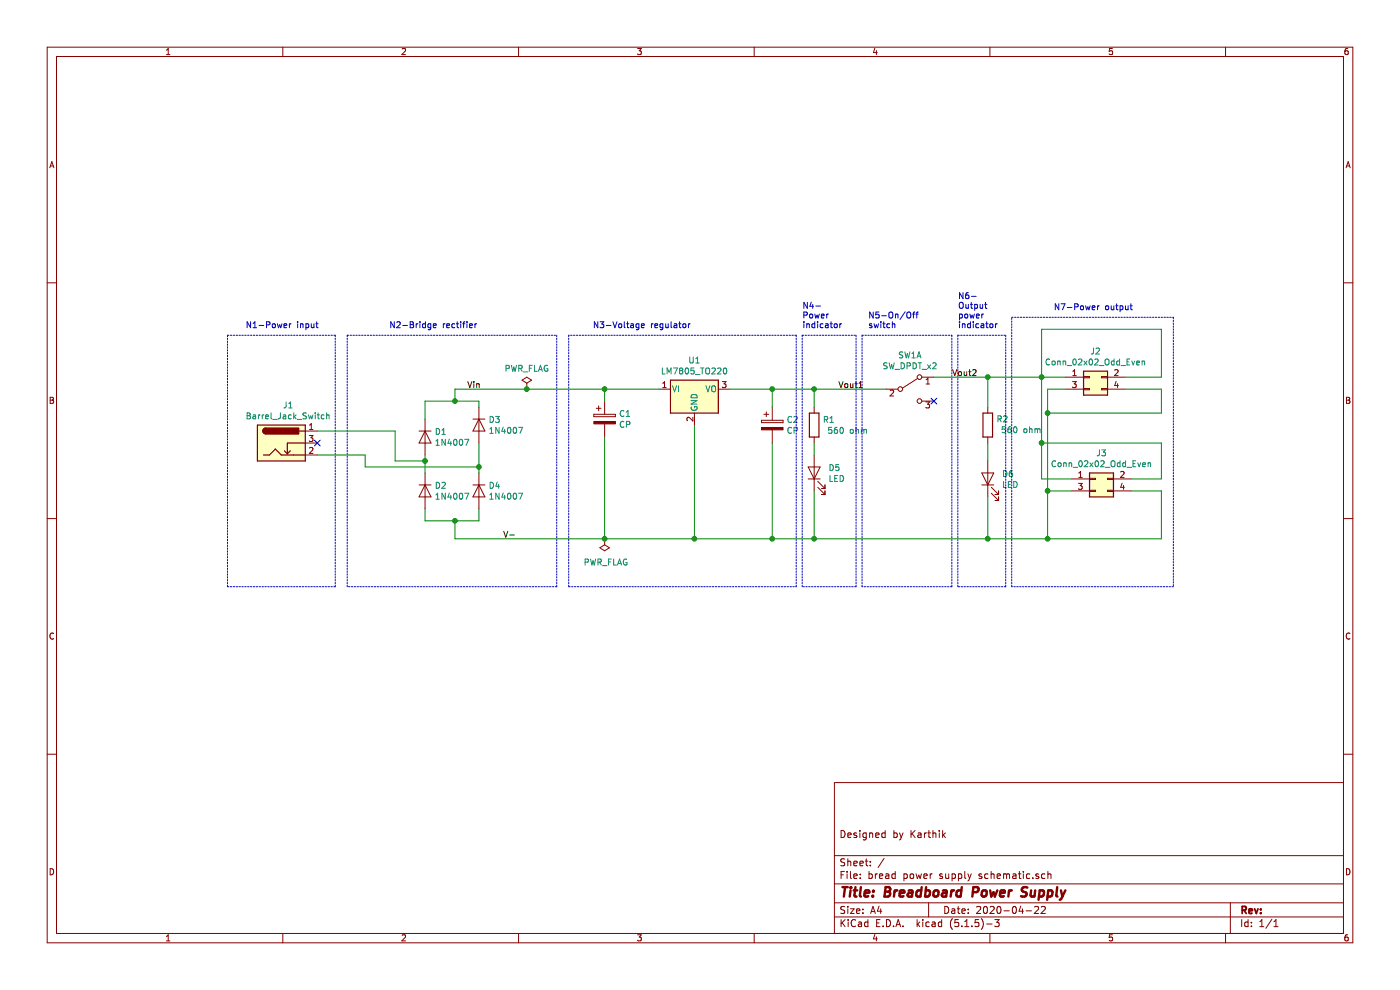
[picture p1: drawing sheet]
EESchema Schematic File Version 4
EELAYER 30 0
EELAYER END
$Descr A4 11693 8268
encoding utf-8
Sheet 1 1
Title "Breadboard Power Supply"
Date "2020-04-22"
Rev ""
Comp ""
Comment1 "Designed by Karthik"
Comment2 ""
Comment3 ""
Comment4 ""
$EndDescr
$Comp
L Device:R R2
U 1 1
P 8250 3550
F 0 "R2" H 8180 3504 50  0000 R CNN
F 1 " 560 ohm" H 8180 3595 50  0000 R CNN
F 2 "Resistor_THT:R_Axial_DIN0207_L6.3mm_D2.5mm_P7.62mm_Horizontal" V 8180 3550 50  0001 C CNN
F 3 "~" H 8250 3550 50  0001 C CNN
	1    8250 3550
	-1   0    0    1   
$EndComp
$Comp
L Regulator_Linear:LM7805_TO220 U1
U 1 1
P 5800 3250
F 0 "U1" H 5800 3492 50  0000 C CNN
F 1 "LM7805_TO220" H 5800 3401 50  0000 C CNN
F 2 "Package_TO_SOT_THT:TO-220-3_Vertical" H 5800 3475 50  0001 C CIN
F 3 "http://www.fairchildsemi.com/ds/LM/LM7805.pdf" H 5800 3200 50  0001 C CNN
	1    5800 3250
	1    0    0    -1  
$EndComp
$Comp
L Diode:1N4007 D1
U 1 1
P 3550 3650
F 0 "D1" V 3504 3729 50  0000 L CNN
F 1 "1N4007" V 3595 3729 50  0000 L CNN
F 2 "Diode_THT:D_DO-41_SOD81_P10.16mm_Horizontal" H 3550 3475 50  0001 C CNN
F 3 "http://www.vishay.com/docs/88503/1n4001.pdf" H 3550 3650 50  0001 C CNN
	1    3550 3650
	0    1    1    0   
$EndComp
$Comp
L Diode:1N4007 D2
U 1 1
P 3550 4100
F 0 "D2" V 3504 4179 50  0000 L CNN
F 1 "1N4007" V 3595 4179 50  0000 L CNN
F 2 "Diode_THT:D_DO-41_SOD81_P10.16mm_Horizontal" H 3550 3925 50  0001 C CNN
F 3 "http://www.vishay.com/docs/88503/1n4001.pdf" H 3550 4100 50  0001 C CNN
	1    3550 4100
	0    1    1    0   
$EndComp
$Comp
L Diode:1N4007 D3
U 1 1
P 4000 3550
F 0 "D3" V 3954 3629 50  0000 L CNN
F 1 "1N4007" V 4045 3629 50  0000 L CNN
F 2 "Diode_THT:D_DO-41_SOD81_P10.16mm_Horizontal" H 4000 3375 50  0001 C CNN
F 3 "http://www.vishay.com/docs/88503/1n4001.pdf" H 4000 3550 50  0001 C CNN
	1    4000 3550
	0    1    1    0   
$EndComp
$Comp
L Diode:1N4007 D4
U 1 1
P 4000 4100
F 0 "D4" V 3954 4179 50  0000 L CNN
F 1 "1N4007" V 4045 4179 50  0000 L CNN
F 2 "Diode_THT:D_DO-41_SOD81_P10.16mm_Horizontal" H 4000 3925 50  0001 C CNN
F 3 "http://www.vishay.com/docs/88503/1n4001.pdf" H 4000 4100 50  0001 C CNN
	1    4000 4100
	0    1    1    0   
$EndComp
$Comp
L Device:CP C1
U 1 1
P 5050 3500
F 0 "C1" H 5168 3546 50  0000 L CNN
F 1 "CP" H 5168 3455 50  0000 L CNN
F 2 "Capacitor_THT:CP_Radial_D10.0mm_P5.00mm" H 5088 3350 50  0001 C CNN
F 3 "~" H 5050 3500 50  0001 C CNN
	1    5050 3500
	1    0    0    -1  
$EndComp
$Comp
L Device:CP C2
U 1 1
P 6450 3550
F 0 "C2" H 6568 3596 50  0000 L CNN
F 1 "CP" H 6568 3505 50  0000 L CNN
F 2 "Capacitor_THT:CP_Radial_D6.3mm_P2.50mm" H 6488 3400 50  0001 C CNN
F 3 "~" H 6450 3550 50  0001 C CNN
	1    6450 3550
	1    0    0    -1  
$EndComp
$Comp
L Device:LED D6
U 1 1
P 8250 4000
F 0 "D6" V 8289 3883 50  0000 R CNN
F 1 "LED" V 8198 3883 50  0000 R CNN
F 2 "LED_THT:LED_D5.0mm" H 8250 4000 50  0001 C CNN
F 3 "~" H 8250 4000 50  0001 C CNN
	1    8250 4000
	0    -1   -1   0   
$EndComp
$Comp
L Device:LED D5
U 1 1
P 6800 3950
F 0 "D5" V 6839 3833 50  0000 R CNN
F 1 "LED" V 6748 3833 50  0000 R CNN
F 2 "LED_THT:LED_D5.0mm" H 6800 3950 50  0001 C CNN
F 3 "~" H 6800 3950 50  0001 C CNN
	1    6800 3950
	0    -1   -1   0   
$EndComp
$Comp
L Device:R R1
U 1 1
P 6800 3550
F 0 "R1" H 6870 3596 50  0000 L CNN
F 1 " 560 ohm" H 6870 3505 50  0000 L CNN
F 2 "Resistor_THT:R_Axial_DIN0207_L6.3mm_D2.5mm_P7.62mm_Horizontal" V 6730 3550 50  0001 C CNN
F 3 "~" H 6800 3550 50  0001 C CNN
	1    6800 3550
	1    0    0    -1  
$EndComp
$Comp
L Switch:SW_DPDT_x2 SW1
U 1 1
P 7600 3250
F 0 "SW1" H 7600 3535 50  0000 C CNN
F 1 "SW_DPDT_x2" H 7600 3444 50  0000 C CNN
F 2 "" H 7600 3250 50  0001 C CNN
F 3 "~" H 7600 3250 50  0001 C CNN
	1    7600 3250
	1    0    0    -1  
$EndComp
$Comp
L Connector_Generic:Conn_02x02_Odd_Even J3
U 1 1
P 9150 4000
F 0 "J3" H 9200 4217 50  0000 C CNN
F 1 "Conn_02x02_Odd_Even" H 9200 4126 50  0000 C CNN
F 2 "Connector_PinHeader_2.54mm:PinHeader_2x02_P2.54mm_Vertical" H 9150 4000 50  0001 C CNN
F 3 "~" H 9150 4000 50  0001 C CNN
	1    9150 4000
	1    0    0    -1  
$EndComp
$Comp
L Connector_Generic:Conn_02x02_Odd_Even J2
U 1 1
P 9100 3150
F 0 "J2" H 9150 3367 50  0000 C CNN
F 1 "Conn_02x02_Odd_Even" H 9150 3276 50  0000 C CNN
F 2 "Connector_PinHeader_2.54mm:PinHeader_2x02_P2.54mm_Vertical" H 9100 3150 50  0001 C CNN
F 3 "~" H 9100 3150 50  0001 C CNN
	1    9100 3150
	1    0    0    -1  
$EndComp
$Comp
L Connector:Barrel_Jack_Switch J1
U 1 1
P 2350 3700
F 0 "J1" H 2407 4017 50  0000 C CNN
F 1 "Barrel_Jack_Switch" H 2407 3926 50  0000 C CNN
F 2 "Connector_BarrelJack:BarrelJack_CUI_PJ-102AH_Horizontal" H 2400 3660 50  0001 C CNN
F 3 "~" H 2400 3660 50  0001 C CNN
	1    2350 3700
	1    0    0    -1  
$EndComp
Wire Wire Line
	3550 3350 3800 3350
Wire Wire Line
	4000 3350 4000 3400
Wire Wire Line
	3550 4250 3550 4350
Wire Wire Line
	3550 4350 3800 4350
Wire Wire Line
	4000 4350 4000 4250
Wire Wire Line
	3550 3500 3550 3350
Wire Wire Line
	3550 3800 3550 3850
Wire Wire Line
	4000 3700 4000 3900
Wire Wire Line
	2650 3600 3300 3600
Wire Wire Line
	3300 3600 3300 3850
Wire Wire Line
	3300 3850 3550 3850
Connection ~ 3550 3850
Wire Wire Line
	3550 3850 3550 3950
Wire Wire Line
	4000 3900 3050 3900
Wire Wire Line
	3050 3900 3050 3800
Wire Wire Line
	3050 3800 2650 3800
Connection ~ 4000 3900
Wire Wire Line
	4000 3900 4000 3950
NoConn ~ 2650 3700
Wire Wire Line
	5500 3250 5050 3250
Wire Wire Line
	3800 3250 3800 3350
Connection ~ 3800 3350
Wire Wire Line
	3800 3350 4000 3350
Wire Wire Line
	5050 3350 5050 3250
Connection ~ 5050 3250
Wire Wire Line
	5050 3250 4400 3250
Wire Wire Line
	3800 4350 3800 4500
Wire Wire Line
	6800 4500 6800 4100
Connection ~ 3800 4350
Wire Wire Line
	3800 4350 4000 4350
Wire Wire Line
	5800 3550 5800 4500
Connection ~ 5800 4500
Wire Wire Line
	5800 4500 6450 4500
Wire Wire Line
	5050 3650 5050 4500
Connection ~ 5050 4500
Wire Wire Line
	5050 4500 5800 4500
Wire Wire Line
	6100 3250 6450 3250
Wire Wire Line
	6450 3250 6450 3400
Wire Wire Line
	6450 3700 6450 4500
Connection ~ 6450 4500
Wire Wire Line
	6450 4500 6800 4500
Wire Wire Line
	6800 3400 6800 3250
Wire Wire Line
	6800 3250 7400 3250
Wire Wire Line
	6450 3250 6800 3250
Connection ~ 6450 3250
Connection ~ 6800 3250
Wire Wire Line
	7800 3150 8250 3150
Wire Wire Line
	8250 3150 8250 3400
Wire Wire Line
	8250 3850 8250 3700
Wire Wire Line
	8250 4150 8250 4500
Wire Wire Line
	8250 4500 6800 4500
Connection ~ 6800 4500
NoConn ~ 7800 3350
Wire Wire Line
	8250 3150 8700 3150
Connection ~ 8250 3150
Wire Wire Line
	8700 3150 8700 3700
Wire Wire Line
	8700 4000 8950 4000
Connection ~ 8700 3150
Wire Wire Line
	8700 3150 8900 3150
Wire Wire Line
	8750 3250 8900 3250
Wire Wire Line
	8750 3250 8750 3450
Wire Wire Line
	8750 4500 8250 4500
Connection ~ 8250 4500
Wire Wire Line
	8950 4100 8750 4100
Connection ~ 8750 4100
Wire Wire Line
	8750 4100 8750 4500
Wire Wire Line
	9400 3150 9700 3150
Wire Wire Line
	9700 3150 9700 2750
Wire Wire Line
	9700 2750 8700 2750
Wire Wire Line
	8700 2750 8700 3150
Wire Wire Line
	9400 3250 9700 3250
Wire Wire Line
	9700 3250 9700 3450
Wire Wire Line
	9700 3450 8750 3450
Connection ~ 8750 3450
Wire Wire Line
	9450 4100 9700 4100
Wire Wire Line
	9700 4100 9700 4500
Wire Wire Line
	9700 4500 8750 4500
Connection ~ 8750 4500
Wire Wire Line
	9450 4000 9700 4000
Wire Wire Line
	9700 4000 9700 3700
$Comp
L power:PWR_FLAG #FLG0101
U 1 1
P 4400 3250
F 0 "#FLG0101" H 4400 3325 50  0001 C CNN
F 1 "PWR_FLAG" H 4400 3423 50  0000 C CNN
F 2 "" H 4400 3250 50  0001 C CNN
F 3 "~" H 4400 3250 50  0001 C CNN
	1    4400 3250
	1    0    0    -1  
$EndComp
Connection ~ 4400 3250
Wire Wire Line
	4400 3250 3800 3250
$Comp
L power:PWR_FLAG #FLG0102
U 1 1
P 5050 4500
F 0 "#FLG0102" H 5050 4575 50  0001 C CNN
F 1 "PWR_FLAG" H 4850 4700 50  0000 L CNN
F 2 "" H 5050 4500 50  0001 C CNN
F 3 "~" H 5050 4500 50  0001 C CNN
	1    5050 4500
	-1   0    0    1   
$EndComp
Wire Wire Line
	3800 4500 5050 4500
Wire Wire Line
	6800 3700 6800 3800
Text Label 3900 3250 0    50   ~ 0
Vin
Text Label 4200 4500 0    50   ~ 0
V-
Text Label 7000 3250 0    50   ~ 0
Vout1
Text Label 7950 3150 0    50   ~ 0
Vout2
Wire Notes Line
	2800 2800 2800 4900
Wire Notes Line
	2800 4900 1900 4900
Wire Notes Line
	1900 4900 1900 2800
Wire Notes Line
	1900 2800 2800 2800
Wire Notes Line
	2900 2800 4650 2800
Wire Notes Line
	4650 2800 4650 4900
Wire Notes Line
	4650 4900 2900 4900
Wire Notes Line
	2900 4900 2900 2800
Wire Notes Line
	4750 2800 4750 4900
Wire Notes Line
	4750 4900 6650 4900
Wire Notes Line
	6650 4900 6650 2800
Wire Notes Line
	6650 2800 4750 2800
Wire Notes Line
	7150 2800 7150 4900
Wire Notes Line
	7150 4900 6700 4900
Wire Notes Line
	6700 4900 6700 2800
Wire Notes Line
	6700 2800 7150 2800
Wire Notes Line
	7950 2800 7950 4900
Wire Notes Line
	7950 4900 7200 4900
Wire Notes Line
	7200 4900 7200 2800
Wire Notes Line
	7200 2800 7950 2800
Wire Notes Line
	8400 2800 8400 4900
Wire Notes Line
	8400 4900 8000 4900
Wire Notes Line
	8000 4900 8000 2800
Wire Notes Line
	8000 2800 8400 2800
Wire Notes Line
	8450 2650 9800 2650
Wire Notes Line
	9800 2650 9800 4900
Wire Notes Line
	9800 4900 8450 4900
Wire Notes Line
	8450 4900 8450 2650
Text Notes 2050 2750 0    50   ~ 0
N1-Power input
Text Notes 3250 2750 0    50   ~ 0
N2-Bridge rectifier
Text Notes 4950 2750 0    50   ~ 0
N3-Voltage regulator
Text Notes 6700 2750 0    50   ~ 0
N4-\nPower\nindicator
Text Notes 7250 2750 0    50   ~ 0
N5-On/Off\nswitch
Text Notes 8000 2750 0    50   ~ 0
N6-\nOutput\npower \nindicator
Text Notes 8800 2600 0    50   ~ 0
N7-Power output
Wire Wire Line
	8750 3450 8750 4100
Wire Wire Line
	9700 3700 8700 3700
Connection ~ 8700 3700
Wire Wire Line
	8700 3700 8700 4000
$EndSCHEMATC
